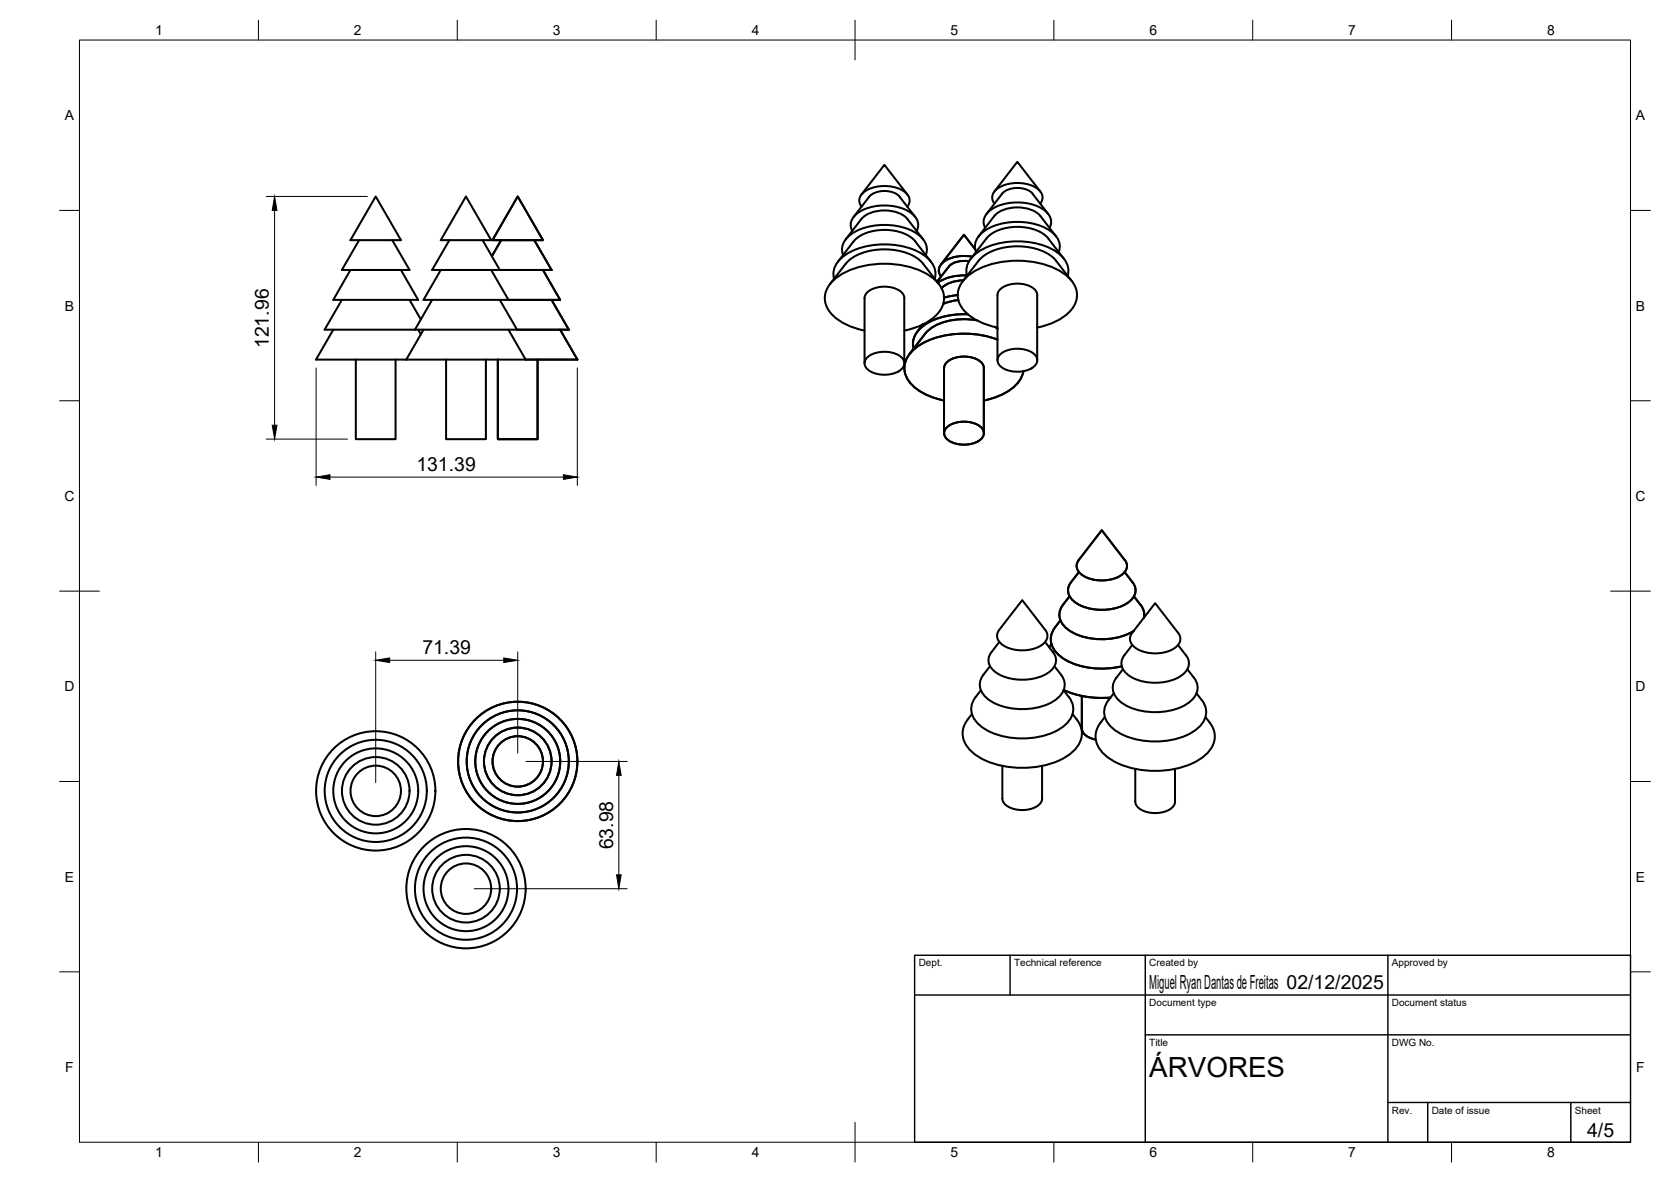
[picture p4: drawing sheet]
<svg xmlns="http://www.w3.org/2000/svg" width="420mm" height="297mm" viewBox="0 0 420 297" stroke-linecap="round" stroke-linejoin="round" font-family="sans-serif">
<!-- layer: Visible -->
<g fill="none" stroke="#000" stroke-width=".51">
<path d="M94.5 49.4l6.3 11h-12.7zM117.2 49.4l6.3 11h-12.7zM130.2 49.4l6.3 11h-12.7zM214.3 58a3.7 3.7 0 0 1 2.2-5 13.1 13.1 0 0 1 12.6 .5 3.4 3.4 0 0 1 1.4 4.5M216.6 48.9l5.8-7.5 5.8 7.5M216.6 55.1l-4 5.1M216.6 55a9 9 0 0 1 10-1.2l1.6 1.2 3.9 5.2M216.6 51.9a2.54 2.54 0 0 1 1.1-3.9 9.5 9.5 0 0 1 10 .4 2.38 2.38 0 0 1 .4 3.5M226.2 49.4l3.9 5.2M226.2 49.4a5.8 5.8 0 0 0-7.6 0l-4 5.2M246 59.4l4-5.1a9 9 0 0 1 10-1.3l1.6 1.3 4 5.1M247.7 57.3a3.7 3.7 0 0 1 2.2-5 13.1 13.1 0 0 1 12.6 .5 3.4 3.4 0 0 1 1.4 4.5"/>
<path d="M248 53.8l4-5.1a5.8 5.8 0 0 1 7.6 0l4 5.1M250 48.2l5.8-7.5 5.8 7.5M250.1 51.2a2.54 2.54 0 0 1 1-4 9.5 9.5 0 0 1 10.1 .5 2.38 2.38 0 0 1 .4 3.5M86 75.4l-4.4 7.5h22.7M88.1 67.8l-4.3 7.6h21.3l-4.3-7.6M90.3 60.4l-4.3 7.4h17l-4.4-7.4M103 75.4l2.8 4.9M108.6 75.4l-4.3 7.5M110.8 67.8l-4.3 7.6h21.3M113 60.4l-4.4 7.4h17.1M121.3 60.4l4.4 7.4M123.5 67.8l4.3 7.6"/>
<path d="M123.8 67.8l-.1 .3M125.7 75.4l4.3 7.5M126 60.4l-2.3 4M134.3 60.4l4.4 7.4h-13M136.5 67.8l4.3 7.6h-13M138.7 75.4l4.3 7.5h-13M209.7 70.1a5.4 5.4 0 0 1 2.6-5.9 19.5 19.5 0 0 1 20.1 0 5.4 5.4 0 0 1 2.6 5.9M212 64.1a4.5 4.5 0 0 1 2.4-5.5 16.1 16.1 0 0 1 16.8 .6 4.3 4.3 0 0 1 1.6 4.9M212.6 66.3l-3.9 5.1M212.6 66.3a13.1 13.1 0 0 1 11-3.6 12.2 12.2 0 0 1 8.5 3.6l4 5.1M214.6 60.7l-3.9 5.1M214.6 60.7a10.9 10.9 0 0 1 10-2.8l2 .5a7.6 7.6 0 0 1 3.6 2.3"/>
<path d="M230.1 60.7l4 5.1M240.8 74.2l-3.4 .6M241 75.4l-2 .4-1.8 .6M242.1 70.7l4-5.2a13.1 13.1 0 0 1 11-3.6 12.2 12.2 0 0 1 8.5 3.6l3.9 5.2M242.3 70.5a7.7 7.7 0 0 0-5.5 1.9M243.1 69.2a12.2 12.2 0 0 0-7.3 1.8M243.2 69.3a5.4 5.4 0 0 1 2.6-5.9 19.5 19.5 0 0 1 20.1 0 5.4 5.4 0 0 1 2.6 5.9M243.4 79a16.9 16.9 0 0 0-12.1 3.6 5 5 0 0 0-1.6 5M243.7 65.7a5.6 5.6 0 0 0-5.1 1.3l-3 3.8M244.1 65.1l3.9-5.2a10.9 10.9 0 0 1 10-2.7l2 .4a7.6 7.6 0 0 1 3.6 2.3l3.9 5.2M244.5 64.5a8.7 8.7 0 0 0-7.9 2 2.29 2.29 0 0 0 0 3M245.2 62.7l-2.8-3.7-5.8 7.5"/>
<path d="M245.4 63.3a4.5 4.5 0 0 1 2.4-5.5 16.1 16.1 0 0 1 16.8 .6 4.3 4.3 0 0 1 1.6 4.9M83.8 82.9l-4.3 7.5h22.7M89.5 90.4v20h10v-20M102.2 90.4h30M104.3 82.9h25.7M105.1 82.9l.7 1.1M106.5 82.9l-4.3 7.5M112.2 90.4v20h10v-20M125.2 90.4v20h10v-20M127.8 82.9l4.4 7.5M140.8 82.9l4.4 7.5h-13M217.4 91.3v-16.4a3.4 3.4 0 0 1 3-2.6 6.7 6.7 0 0 1 6.6 1.5l.4 1.1v16.4"/>
<path d="M217.4 83.1a14.1 14.1 0 0 1-9-5 5.7 5.7 0 0 1 1.7-8.1 22.1 22.1 0 0 1 18.6-2.9 12.4 12.4 0 0 1 8.1 5.4 5.7 5.7 0 0 1-1.9 7.2 16.5 16.5 0 0 1-7.5 3.4M218.2 89.7a7.1 7.1 0 0 1 8.8 .5 2.1 2.1 0 0 1-1.1 3.1 7.5 7.5 0 0 1-7.7-.4 1.94 1.94 0 0 1 0-3.2zM232 81.6h.1M232.1 81.5l-1.4 1.9M237.4 92.5v16.4M237.4 92.5a3.4 3.4 0 0 1 3-2.7 6.7 6.7 0 0 1 6.6 1.6l.4 1.1M245.6 80.5a15.3 15.3 0 0 0-12.3 2.7l-4.6 5.8M247.4 92.5v16.4M250.2 82.2l.6 .4M250.8 90.5v-16.3a3.4 3.4 0 0 1 3.1-2.7 6.7 6.7 0 0 1 6.5 1.5l.4 1.2v16.3M250.8 85.3a23.5 23.5 0 0 0-19.7 1.5 6.5 6.5 0 0 0-3.4 7.4 10.4 10.4 0 0 0 7.1 5.7l2.6 .7M250.8 82.3a14.1 14.1 0 0 1-9-5 5.7 5.7 0 0 1 1.7-8.1 22.1 22.1 0 0 1 18.6-2.9 12.4 12.4 0 0 1 8.1 5.5 5.7 5.7 0 0 1-1.9 7.1 16.5 16.5 0 0 1-7.5 3.4"/>
<path d="M251.6 88.9a7.1 7.1 0 0 1 8.8 .5 2.1 2.1 0 0 1-1.1 3.2 7.5 7.5 0 0 1-7.7-.5 1.94 1.94 0 0 1 0-3.2zM257.3 93.3a8.4 8.4 0 0 1-5 5.7l-2.3 .9-2.6 .7M238.2 107.3a7.1 7.1 0 0 1 8.8 .5 2.1 2.1 0 0 1-1.1 3.1 7.5 7.5 0 0 1-7.7-.5 1.94 1.94 0 0 1 0-3.1zM277 133.3l5.8 7.4a2.55 2.55 0 0 1-1.1 4 9.5 9.5 0 0 1-10-.5 2.39 2.39 0 0 1-.5-3.5zM257 150.8l5.8 7.5a2.55 2.55 0 0 1-1.1 3.9 9.5 9.5 0 0 1-10-.4 2.39 2.39 0 0 1-.5-3.5zM265.3 157.6a4.8 4.8 0 0 0 .8 6.9 18.1 18.1 0 0 0 14.7 3.2l1.3-.3M266.6 155.9l-1.3 1.7M268.9 149.9a7.2 7.2 0 0 0-2.5 4.4 5.4 5.4 0 0 0 3.8 4.9 16.7 16.7 0 0 0 14.9-.7M269.3 146.4a3.5 3.5 0 0 0 1.6 5.3 12.9 12.9 0 0 0 13.1-.5 3.3 3.3 0 0 0 .8-4.8M271.3 143.8l-2 2.6M282.8 143.8l2 2.6M284.6 159.1l5.8-7.5 5.8 7.5"/>
<path d="M284.7 159.1a2.55 2.55 0 0 0 1.1 3.9 9.5 9.5 0 0 0 10-.5 2.39 2.39 0 0 0 .5-3.4M285.1 149.9a8.8 8.8 0 0 1 2.5 3.7v1.6M244.4 179.5a7.4 7.4 0 0 0-2.4 5 8.4 8.4 0 0 0 5.8 6.6 23.3 23.3 0 0 0 20.9-1.3 6.1 6.1 0 0 0 2.6-8.1l-1.6-2.2M246.6 173.5a6.8 6.8 0 0 0-2.4 5.2 8.1 8.1 0 0 0 6 5.8 19.8 19.8 0 0 0 17-1.8 5.1 5.1 0 0 0 1.6-7.5M248.9 167.4a7.1 7.1 0 0 0-2.5 4.6 5.2 5.2 0 0 0 3 4.3 16.3 16.3 0 0 0 16.2-.6 4.1 4.1 0 0 0 1.2-6.1l-1.7-2.2M249.3 163.9a3.5 3.5 0 0 0 1.6 5.4 12.9 12.9 0 0 0 13.1-.6 3.3 3.3 0 0 0 .8-4.8M251.3 161.3l-2 2.6M262.8 161.3l2 2.6M264.4 161.9l-.6 .7M267.4 173.5l1.4 1.7M267.5 173.4a23.3 23.3 0 0 0 11.7 1.9M272 174.9v8.2"/>
<path d="M280.1 174.2a6.8 6.8 0 0 0-2.5 5.2 8.1 8.1 0 0 0 6.1 5.8 19.8 19.8 0 0 0 16.9-1.7 5.1 5.1 0 0 0 1.6-7.6l-1.4-1.7M282.3 168.2l-1.6 2.1M284.7 162.1l-2 2.6a3.5 3.5 0 0 0 1.6 5.3 12.9 12.9 0 0 0 13.1-.5 3.3 3.3 0 0 0 .8-4.8l-2-2.6M298.6 168.2a7 7 0 0 1 2.5 4.5 5.2 5.2 0 0 1-3 4.4 16.3 16.3 0 0 1-16.2-.6 4.1 4.1 0 0 1-1.2-6.2M252 192.5v8.2M262 192.5v8.2M272 183.1a3.2 3.2 0 0 0 2.7 2.6l.8 .2M276.8 181.6a5.6 5.6 0 0 0 1 8.2 21 21 0 0 0 15.4 3.8 17.2 17.2 0 0 0 10.7-4.7 5.5 5.5 0 0 0 .3-7.3M277.8 180.2l-1.1 1.4M285.5 193.2v8.2a3.4 3.4 0 0 0 3 2.7 6.7 6.7 0 0 0 6.6-1.5l.4-1.2-.1-8.2M303.1 180.2l1.1 1.4M252 200.7a3.4 3.4 0 0 0 3.1 2.6 6.7 6.7 0 0 0 6.5-1.5l.4-1.1"/>
<circle cx="94.5" cy="198.8" r="15"/>
<circle cx="94.5" cy="198.8" r="12.8"/>
<circle cx="94.5" cy="198.8" r="10.7"/>
<circle cx="94.5" cy="198.8" r="8.5"/>
<circle cx="94.5" cy="198.8" r="6.3"/>
<circle cx="130.2" cy="191.3" r="15"/>
<circle cx="130.2" cy="191.3" r="12.8"/>
<circle cx="130.2" cy="191.3" r="10.7"/>
<circle cx="130.2" cy="191.3" r="8.5"/>
<circle cx="130.2" cy="191.3" r="6.3"/>
<circle cx="117.2" cy="223.3" r="15"/>
<circle cx="117.2" cy="223.3" r="12.8"/>
<circle cx="117.2" cy="223.3" r="10.7"/>
<circle cx="117.2" cy="223.3" r="8.5"/>
<circle cx="117.2" cy="223.3" r="6.3"/>
</g>
<!-- layer: BORDER -->
<g fill="none" stroke="#000" stroke-width=".25">
<path d="M20 10.1h390v276.9h-390zM65 5.1v5M115 5.1v5M165 5.1v5M215 5.1v10M265 5.1v5M315 5.1v5M365 5.1v5M15 52.9h5M410 52.9h5M15 100.7h5M410 100.7h5"/>
<path d="M15 148.6h10M405 148.6h10M15 196.4h5M410 196.4h5M15 244.2h5M410 244.2h5M65 287v5M115 287v5M165 287v5M215 282.1v9.9M265 287v5M315 287v5"/>
<path d="M365 287v5"/>
</g>
<!-- layer: TITLEBLOCK -->
<path d="M230 240.1h180v46.9h-180zM230 250h180M254 240.1v9.9M288 240.1v46.9M349 240.1v46.9M288 260.1h122M349 277.1h61M359 277.1v9.9M395 277.1v9.9" fill="none" stroke="#000" stroke-width=".36"/>
<!-- layer: FD_Dimensions -->
<path d="M67 49.4h25.4M69 52.9v54M79.5 92.5v29.5M145.2 92.5v29.5M67 110.3h20.4M83 119.9h58.7M94.5 163.8v32.9M98 165.9h28.7M130.2 163.8v25.5M132.3 191.4h25.4M155.6 194.8v25M119.3 223.3h38.4" fill="none" stroke="#000" stroke-width=".25"/>
<path d="M69 49.4l.6 3.5h-1.1zM68.5 106.9h1.1l-.6 3.4zM79.5 119.9l3.5-.6v1.2zM141.7 119.3l3.5 .6-3.5 .6zM94.5 165.9l3.5-.6v1.2zM126.7 165.3l3.5 .6-3.5 .6zM155.6 191.4l.6 3.4h-1.2zM155 219.8h1.2l-.6 3.5z" fill="#000" stroke="#000" stroke-width=".25"/>
<text font-size="7" x="289" y="270.6">ÁRVORES</text>
<g font-size="4.9">
<text x="67.6" y="87.5" transform="rotate(-90 67.6 87.5)">121.96</text>
<text x="104.7" y="118.4">131.39</text>
<text x="106.2" y="164.5">71.39</text>
<text x="154.1" y="213.5" transform="rotate(-90 154.1 213.5)">63.98</text>
<text x="289" y="248.5">Miguel Ryan Dantas de Freitas 02/12/2025</text>
<text x="399.1" y="285.7">4/5</text>
</g>
<g font-size="3.5">
<text x="39" y="8.8">1</text>
<text x="89" y="8.8">2</text>
<text x="139" y="8.8">3</text>
<text x="189" y="8.8">4</text>
<text x="239" y="8.8">5</text>
<text x="289" y="8.8">6</text>
<text x="339" y="8.8">7</text>
<text x="389" y="8.8">8</text>
<text x="16.3" y="30.2">A</text>
<text x="411.3" y="30.2">A</text>
<text x="16.3" y="78">B</text>
<text x="411.3" y="78">B</text>
<text x="16.2" y="125.9">C</text>
<text x="411.2" y="125.9">C</text>
<text x="16.2" y="173.7">D</text>
<text x="411.2" y="173.7">D</text>
<text x="16.3" y="221.6">E</text>
<text x="411.3" y="221.6">E</text>
<text x="16.4" y="269.4">F</text>
<text x="411.4" y="269.4">F</text>
<text x="39" y="290.8">1</text>
<text x="89" y="290.8">2</text>
<text x="139" y="290.8">3</text>
<text x="189" y="290.8">4</text>
<text x="239" y="290.8">5</text>
<text x="289" y="290.8">6</text>
<text x="339" y="290.8">7</text>
<text x="389" y="290.8">8</text>
</g>
<g font-size="2.5">
<text x="231" y="242.9">Dept.</text>
<text x="255" y="242.9">Technical reference</text>
<text x="289" y="242.9">Created by</text>
<text x="350" y="242.9">Approved by</text>
<text x="289" y="252.8">Document type</text>
<text x="350" y="252.8">Document status</text>
<text x="289" y="262.9">Title</text>
<text x="350" y="262.9">DWG No.</text>
<text x="350" y="279.9">Rev.</text>
<text x="360" y="279.9">Date of issue</text>
<text x="396" y="279.9">Sheet</text>
</g>
</svg>
